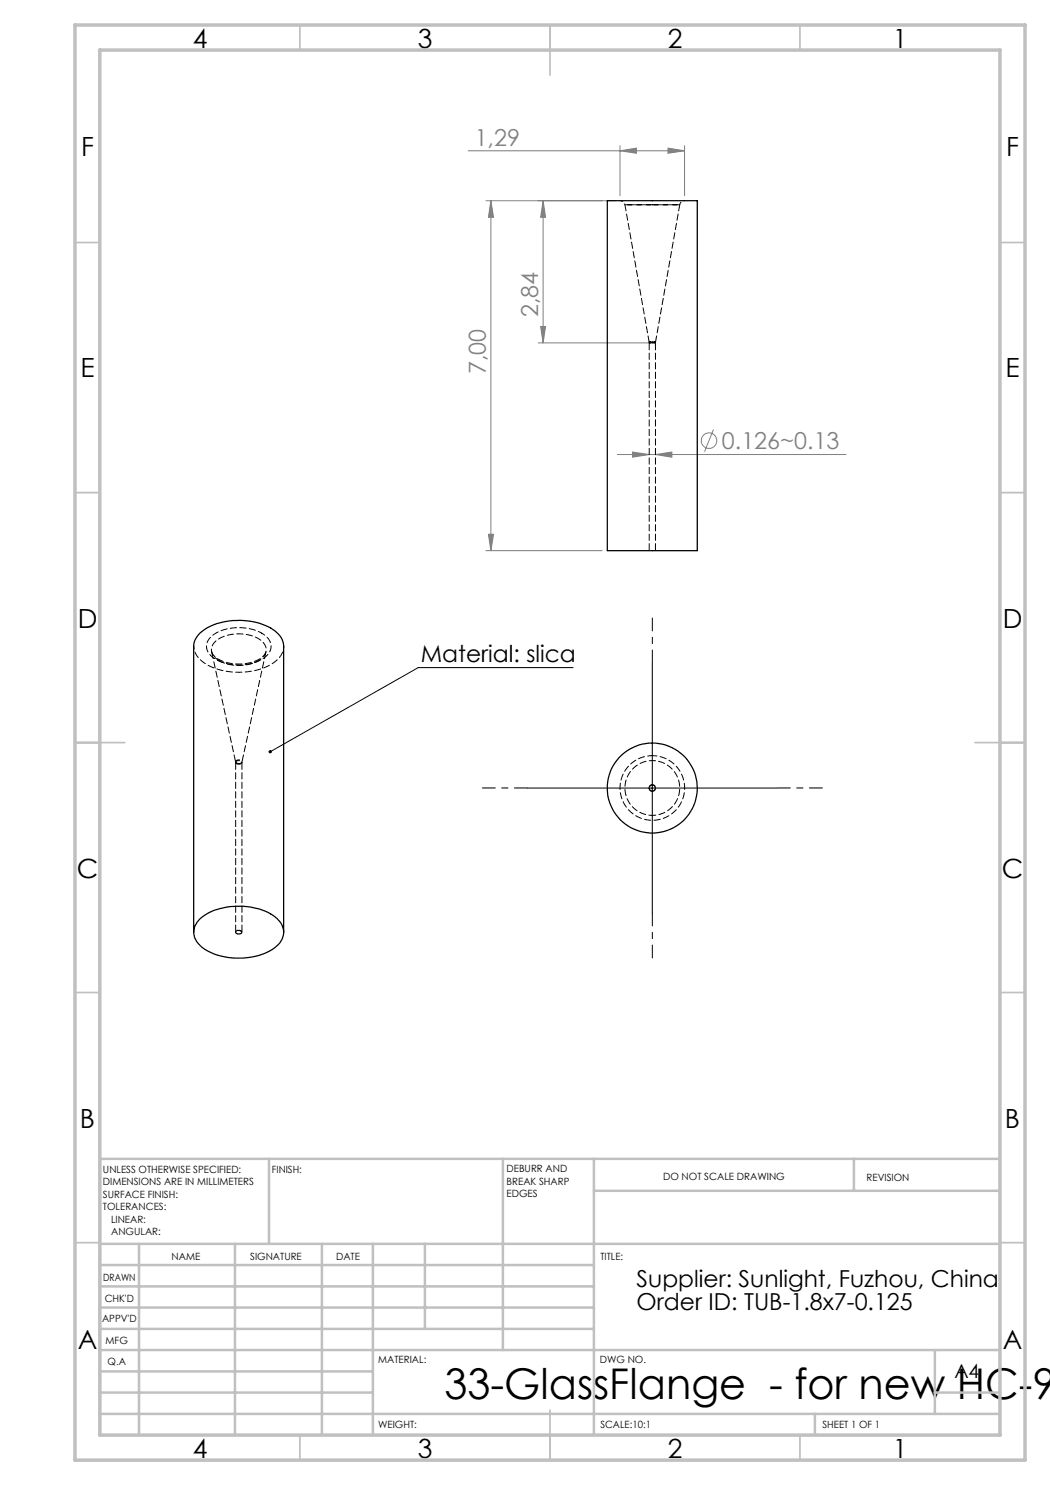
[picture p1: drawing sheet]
<svg xmlns="http://www.w3.org/2000/svg" width="210mm" height="297mm" viewBox="0 0 210 297" stroke-linecap="round" stroke-linejoin="round" font-family="sans-serif">
<g fill="none" stroke="#808080" stroke-width=".2">
<path d="M93.6 30.2h43.3M124 30.2l3.3-.6v1.1zM124 29.1v10.1M133.6 29.6l3.3 .6-3.3 .5zM136.9 29.1v10.1M97.2 40.1h25.8M98.2 40.1l.5 3.4h-1zM98.2 40.1v70M108.6 40.1l.5 3.4h-1zM108.6 40.1v28.5M107.6 68.6h22.5M108.1 65.3h1l-.5 3.3z"/>
<path d="M123.5 90.9h45.7M126.5 90.4l3.3 .5-3.3 .5zM131.1 90.9l3.3-.5v1zM142.7 85.9l-1.8 4.4M97.2 110.1h23.2M97.7 106.9h1l-.5 3.2z"/>
<circle cx="141.8" cy="88.1" r="1.56"/>
</g>
<path d="M130.5 132.6v-9M105.5 157.6h-9M155.5 157.6h9M130.5 182.6v9" fill="none" stroke="#000" stroke-width=".2" stroke-dasharray="15.2 1.3 1.3 1.3" stroke-dashoffset="12.6"/>
<path d="M114.6 133.5h-31l-29.6 16.9M130.5 132.6v50M105.4 157.6h50" fill="none" stroke="#000" stroke-width=".2"/>
<g fill="none" stroke="#c0c0c0" stroke-width=".35">
<path d="M60 5v5M110 5v10M160 5v5M15 48.5h5M200 48.5h5M15 98.5h5M200 98.5h5M15 148.5h10M195 148.5h10M15 198.5h5M200 198.5h5M15 248.5h5"/>
<path d="M200 248.5h5M60 287v5M110 282v10M160 287v5"/>
</g>
<g fill="none" stroke="#c0c0c0" stroke-width=".5">
<path d="M53.8 231.8v17M100.6 231.8v38.2M118.8 231.8v55.2M118.8 238.2h81.2M170.8 231.8v6.4M200 231.8h-180v55.2M20 248.8h180M20 257.3h98.8M20 253h98.8M27.8 248.8v38.2M47 248.8v38.2M64.4 248.8v38.2"/>
<path d="M74.6 248.8v38.2M85 248.8v17M20 265.8h98.8M20 261.5h98.8M20 278.5h54.6M20 274.3h54.6M20 270h180M187 278.5h13M187 270v12.8M20 282.8h180M163 282.8v4.2"/>
</g>
<path d="M15 5h190v287h-190zM20 10h180v277h-180z" fill="none" stroke="#c0c0c0" stroke-width=".7"/>
<path d="M53.8 150.1a.34 .34 0 0 1 .5 0 .34 .34 0 0 1 0 .5 .34 .34 0 0 1-.5-.1l.2-.1-.2 .1z" fill="#000"/>
<g fill="#808080">
<path d="M124 30.2l3.3-.6v1.1zM133.6 29.6l3.3 .6-3.3 .5zM126.5 90.4l3.3 .5-3.3 .5zM131.1 90.9l3.3-.5v1z"/>
<path d="M98.2 40.1l.5 3.4h-1zM97.7 106.9h1l-.5 3.2zM108.6 40.1l.5 3.4h-1zM108.1 65.3h1l-.5 3.3z"/>
</g>
<g fill="none" stroke="#000" stroke-width=".25">
<path d="M121.5 40.1h18v70h-18zM38.7 186.4v-57.1a4.6 4.6 0 0 1 3-3.9 13.8 13.8 0 0 1 13.3 .8 3.9 3.9 0 0 1 1.7 3.1v57.1M40 183.8a12.7 12.7 0 0 1 10-2.4 8.9 8.9 0 0 1 6.3 3.3 3.6 3.6 0 0 1-1.4 4.9 13.5 13.5 0 0 1-14.6-.2 3.5 3.5 0 0 1-.3-5.6zM47.2 186.2a.65 .65 0 0 1 .7-.2 .65 .65 0 0 1 .4 .6 .61 .61 0 0 1-.7 .2 .61 .61 0 0 1-.4-.6z"/>
<circle cx="130.4" cy="157.6" r=".63"/>
<circle cx="130.4" cy="157.6" r="9"/>
</g>
<path d="M130.5 41h-5.5h10.9h-5.4M43.9 132.2a2.35 2.35 0 0 1-1.6-2.2 2.35 2.35 0 0 1 1.5-2.2 8.2 8.2 0 0 1 8.6 .5 2.2 2.2 0 0 1-.5 3.7 8.5 8.5 0 0 1-8 .2" fill="none" stroke="#000" stroke-width=".2" stroke-dasharray="1.3 .6" stroke-dashoffset=".2"/>
<path d="M130.5 68.4h.6h-1.3h.7M130.5 68.6h-.7h1.3h-.6M130.5 151.1a6.5 6.5 0 0 0-5.7 9.6 6.5 6.5 0 0 0 11.1 .5 6.5 6.5 0 0 0-4.9-10l-.5-.1" fill="none" stroke="#000" stroke-width=".2" stroke-dasharray="1.3 .6" stroke-dashoffset=".3"/>
<path d="M124 40.1a1 1 0 0 1 1 .9M135.9 41a1 1 0 0 1 1-.9M56.8 129.3a4.8 4.8 0 0 1-3.3 4 13.9 13.9 0 0 1-12.8-.8 4.2 4.2 0 0 1-1.9-3.2" fill="none" stroke="#000" stroke-width=".2" stroke-dasharray="1.3 .6" stroke-dashoffset=".7"/>
<path d="M125 41l4.8 27.4M129.8 68.4v.2M131.1 68.6v-.2M131.1 68.4l4.8-27.4M53.2 130.3a3.7 3.7 0 0 1-3 2.2 8.2 8.2 0 0 1-7.4-1.4l-.5-.8M47.1 152.4v.1M47.3 152.6a.58 .58 0 0 0 .7 .2 .58 .58 0 0 0 .3-.6 .71 .71 0 0 0-1.2 .2l.2 .2M47.3 152.7a.39 .39 0 0 1 0-.5 .39 .39 0 0 1 .5-.1h.2a.37 .37 0 0 1 .4 .5 .37 .37 0 0 1-.6 .2l-.5-.1M48.4 152.5v-.1" fill="none" stroke="#000" stroke-width=".2" stroke-dasharray="1.3 .6"/>
<path d="M129.8 68.6v41.5M131.1 110.1v-41.5M47.1 152.5v33.9M48.4 186.4v-33.9" fill="none" stroke="#000" stroke-width=".2" stroke-dasharray="1.3 .6" stroke-dashoffset="-.1"/>
<path d="M52.3 126.6a9.7 9.7 0 0 0-10 .7 2.59 2.59 0 0 0 .5 4.4 9.6 9.6 0 0 0 10.4-.5 2.59 2.59 0 0 0-.5-4.3l-.4-.3M130.5 158.2a.64 .64 0 0 0 .6-.9 .64 .64 0 0 0-1.1-.1 .64 .64 0 0 0 .3 1h.2" fill="none" stroke="#000" stroke-width=".2" stroke-dasharray="1.3 .6" stroke-dashoffset=".5"/>
<path d="M42.3 130.3l4.8 22.1M48.4 152.4l4.8-22.1" fill="none" stroke="#000" stroke-width=".2" stroke-dasharray="1.3 .6" stroke-dashoffset="-.2"/>
<path d="M130.5 163.1a5.5 5.5 0 0 1-4.9-8.1 5.5 5.5 0 0 1 9.4-.4 5.5 5.5 0 0 1-4 8.4l-.5 .1" fill="none" stroke="#000" stroke-width=".2" stroke-dasharray="1.3 .6" stroke-dashoffset=".6"/>
<text font-size="8.5" x="88.9" y="279.7">33-GlassFlange - for new HC-9</text>
<g font-size="5.3">
<text x="38.5" y="9.5">4</text>
<text x="83.5" y="9.5">3</text>
<text x="133.6" y="9.5">2</text>
<text x="178.6" y="9.5">1</text>
<text x="16.2" y="31.2">F</text>
<text x="201.2" y="31.2">F</text>
<text x="16.1" y="75.5">E</text>
<text x="201.1" y="75.5">E</text>
<text x="15.5" y="125.5">D</text>
<text x="200.5" y="125.5">D</text>
<text x="15.4" y="175.5">C</text>
<text x="200.4" y="175.5">C</text>
<text x="16" y="225.5">B</text>
<text x="201" y="225.5">B</text>
<text x="15.5" y="269.7">A</text>
<text x="200.5" y="269.7">A</text>
<text x="38.5" y="291.5">4</text>
<text x="83.5" y="291.5">3</text>
<text x="133.6" y="291.5">2</text>
<text x="178.6" y="291.5">1</text>
</g>
<g font-size="4.7" fill="#808080">
<text x="94.9" y="29.1">1,29</text>
<text x="107.6" y="63.4" transform="rotate(-90 107.6 63.4)">2,84</text>
<text x="97.2" y="74.8" transform="rotate(-90 97.2 74.8)">7,00</text>
<text x="144.4" y="89.8">0.126~0.13</text>
</g>
<g font-size="4.7">
<text x="84.1" y="132.5">Material: slica</text>
<text x="127.3" y="257.4">Supplier: Sunlight, Fuzhou, China</text>
<text x="127.3" y="261.9">Order ID: TUB-1.8x7-0.125</text>
</g>
<text font-size="3.9" x="190.9" y="275.5">A4</text>
<g font-size="2">
<text x="20.6" y="234.6">UNLESS OTHERWISE SPECIFIED:</text>
<text x="20.6" y="237.1">DIMENSIONS ARE IN MILLIMETERS</text>
<text x="20.6" y="239.6">SURFACE FINISH:</text>
<text x="54.4" y="234.6">FINISH:</text>
<text x="101.3" y="234.5">DEBURR AND</text>
<text x="101.3" y="237">BREAK SHARP</text>
<text x="101.3" y="239.5">EDGES</text>
<text x="132.6" y="236">DO NOT SCALE DRAWING</text>
<text x="173.3" y="236.2">REVISION</text>
<text x="20.6" y="242.1">TOLERANCES:</text>
<text x="22.2" y="244.6">LINEAR:</text>
<text x="22.2" y="247.1">ANGULAR:</text>
<text x="34.3" y="252">NAME</text>
<text x="50" y="251.9">SIGNATURE</text>
<text x="67.2" y="251.9">DATE</text>
<text x="120.1" y="251.9">TITLE:</text>
<text x="20.6" y="256.1">DRAWN</text>
<text x="20.9" y="260.3">CHK'D</text>
<text x="20.4" y="264.4">APPV'D</text>
<text x="21.1" y="268.8">MFG</text>
<text x="21.5" y="273">Q.A</text>
<text x="75.6" y="272.5">MATERIAL:</text>
<text x="120" y="272.5">DWG NO.</text>
<text x="75.6" y="285.5">WEIGHT:</text>
<text x="120.1" y="285.6">SCALE:10:1</text>
<text x="164.5" y="285.6">SHEET 1 OF 1</text>
</g>
</svg>
